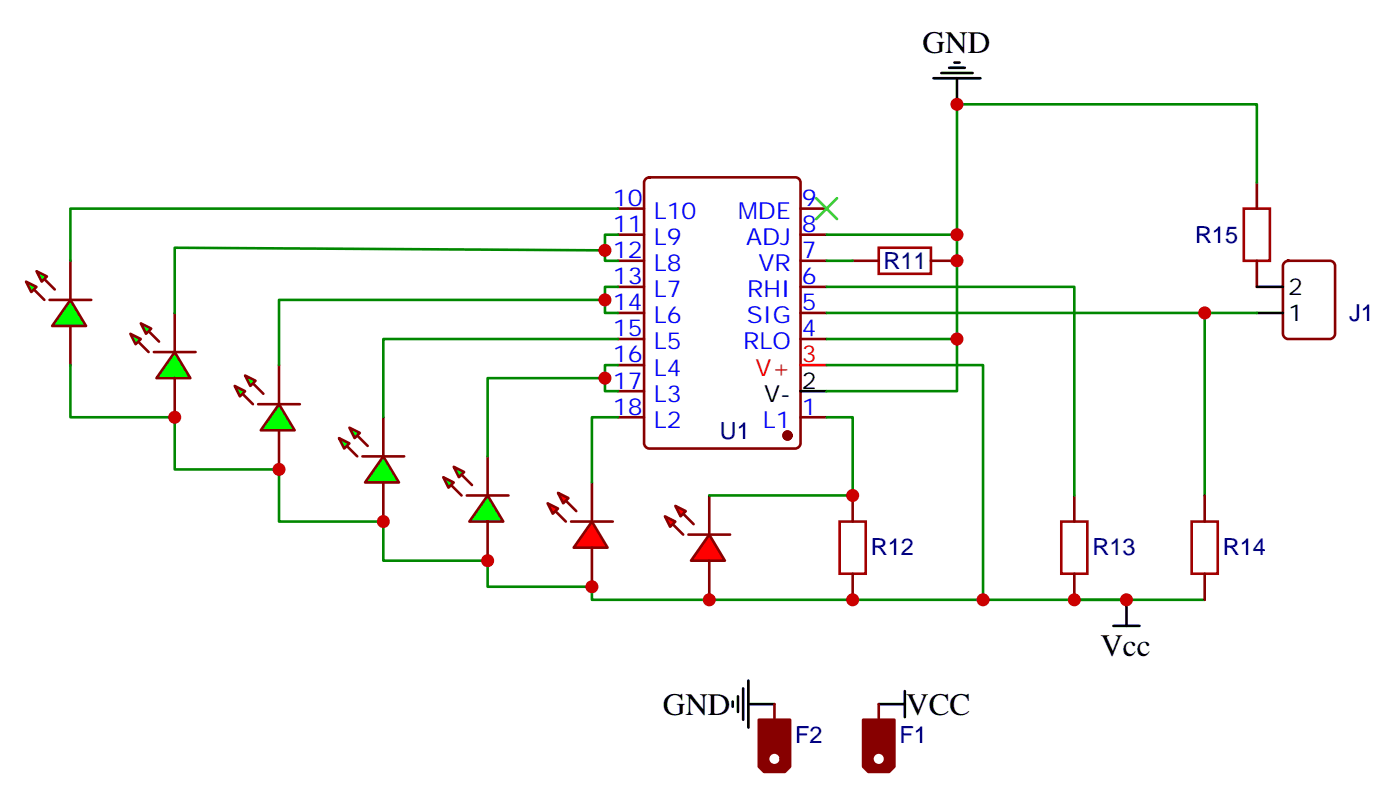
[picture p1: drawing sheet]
<svg xmlns="http://www.w3.org/2000/svg" width="189mm" height="108mm" viewBox="0 0 189 108" stroke-linecap="round" stroke-linejoin="round" font-family="sans-serif">
<path d="M163 42.3v24.7M145.3 81.1h17.7" fill="none" stroke="#008700" stroke-width=".35"/>
<path d="M168.3 28.2h3.5v7.1h-3.5zM161.2 70.6h3.5v7h-3.5z" fill="none" stroke="#a10000" stroke-width=".35"/>
<path d="M170 24.7v3.5M170 35.3v3.5M163 67v3.6M163 77.6v3.5" fill="none" stroke="#870000" stroke-width=".35"/>
<g fill="#f00" stroke="#870000" stroke-width=".35">
<path d="M96 72.3l2.1 3.5h-4.6z"/>
<path d="M93.1 72.3h5.7z"/>
</g>
<g fill="#870000" stroke="#870000" stroke-width=".35">
<path d="M91 70.9l1.4 1.4z"/>
<path d="M92.4 69.5l1.4 1.4z"/>
</g>
<g fill="#f00" stroke="#870000" stroke-width=".35">
<path d="M90 69.8l1.4 .8-.7 .7z"/>
<path d="M91.4 68.4l1.4 .7-.7 .7z"/>
</g>
<path d="M96 67v5.3M96 75.8v5.3" fill="none" stroke="#870000" stroke-width=".35"/>
<path d="M66 67l2.1 3.6h-4.6z" fill="#0f0" stroke="#870000" stroke-width=".35"/>
<path d="M63.1 67h5.7z" fill="#f00" stroke="#870000" stroke-width=".35"/>
<g fill="#870000" stroke="#870000" stroke-width=".35">
<path d="M61 65.6l1.4 1.4z"/>
<path d="M62.4 64.2l1.5 1.4z"/>
</g>
<g fill="#0f0" stroke="#870000" stroke-width=".35">
<path d="M60 64.6l1.4 .7-.7 .7z"/>
<path d="M61.4 63.1l1.4 .8-.7 .7z"/>
</g>
<path d="M66 61.7v5.3M66 70.6v5.2" fill="none" stroke="#870000" stroke-width=".35"/>
<path d="M51.9 61.7l2.1 3.6h-4.6z" fill="#0f0" stroke="#870000" stroke-width=".35"/>
<path d="M49 61.7h5.7z" fill="#f00" stroke="#870000" stroke-width=".35"/>
<g fill="#870000" stroke="#870000" stroke-width=".35">
<path d="M46.9 60.3l1.4 1.4z"/>
<path d="M48.3 58.9l1.4 1.4z"/>
</g>
<g fill="#0f0" stroke="#870000" stroke-width=".35">
<path d="M45.9 59.3l1.4 .7-.7 .7z"/>
<path d="M47.3 57.9l1.4 .7-.7 .7z"/>
</g>
<path d="M51.9 56.4v5.3M51.9 65.3v5.3" fill="none" stroke="#870000" stroke-width=".35"/>
<path d="M37.7 54.7l2.2 3.5h-4.6z" fill="#0f0" stroke="#870000" stroke-width=".35"/>
<path d="M34.9 54.7h5.7z" fill="#f00" stroke="#870000" stroke-width=".35"/>
<g fill="#870000" stroke="#870000" stroke-width=".35">
<path d="M32.8 53.3l1.4 1.4z"/>
<path d="M34.2 51.9l1.4 1.4z"/>
</g>
<g fill="#0f0" stroke="#870000" stroke-width=".35">
<path d="M31.7 52.2l1.5 .7-.7 .7z"/>
<path d="M33.2 50.8l1.4 .7-.7 .7z"/>
</g>
<path d="M37.7 49.4v5.3M37.7 58.2v5.3" fill="none" stroke="#870000" stroke-width=".35"/>
<path d="M23.6 47.6l2.2 3.6h-4.6z" fill="#0f0" stroke="#870000" stroke-width=".35"/>
<path d="M20.8 47.6h5.7z" fill="#f00" stroke="#870000" stroke-width=".35"/>
<g fill="#870000" stroke="#870000" stroke-width=".35">
<path d="M18.7 46.2l1.4 1.4z"/>
<path d="M20.1 44.8l1.4 1.4z"/>
</g>
<g fill="#0f0" stroke="#870000" stroke-width=".35">
<path d="M17.6 45.2l1.4 .7-.7 .7z"/>
<path d="M19 43.7l1.5 .7-.7 .8z"/>
</g>
<path d="M23.6 42.3v5.3M23.6 51.2v5.2" fill="none" stroke="#870000" stroke-width=".35"/>
<g fill="#f00" stroke="#870000" stroke-width=".35">
<path d="M80.1 70.6l2.1 3.5h-4.6z"/>
<path d="M77.3 70.6h5.6z"/>
</g>
<g fill="#870000" stroke="#870000" stroke-width=".35">
<path d="M75.1 69.1l1.5 1.5z"/>
<path d="M76.6 67.7l1.4 1.4z"/>
</g>
<g fill="#f00" stroke="#870000" stroke-width=".35">
<path d="M74.1 68.1l1.4 .7-.7 .7z"/>
<path d="M75.5 66.7l1.4 .7-.7 .7z"/>
</g>
<path d="M80.1 65.3v5.3M80.1 74.1v5.3" fill="none" stroke="#870000" stroke-width=".35"/>
<path d="M9.5 40.6l2.1 3.5h-4.5z" fill="#0f0" stroke="#870000" stroke-width=".35"/>
<path d="M6.7 40.6h5.6z" fill="#f00" stroke="#870000" stroke-width=".35"/>
<g fill="#870000" stroke="#870000" stroke-width=".35">
<path d="M4.6 39.2l1.4 1.4z"/>
<path d="M6 37.7l1.4 1.5z"/>
</g>
<g fill="#0f0" stroke="#870000" stroke-width=".35">
<path d="M3.5 38.1l1.4 .7-.7 .7z"/>
<path d="M4.9 36.7l1.4 .7-.7 .7z"/>
</g>
<g fill="none" stroke="#870000" stroke-width=".35">
<path d="M9.5 35.3v5.3M83.6 38.8h3.5M83.6 35.3h3.5M83.6 31.8h3.5M83.6 28.2h3.5M87.4 24.2l.4-.2h19.8a.71 .71 0 0 1 .7 .7v35.3a.76 .76 0 0 1-.7 .7h-19.8a.76 .76 0 0 1-.7-.7v-35.3zM108.3 38.8h3.5M108.3 35.3h3.5M108.3 31.8h3.5M108.3 28.2h3.5M115.4 35.3h3.5M125.9 35.3h3.6"/>
<path d="M173.8 35.5l.5-.2h5.6a.71 .71 0 0 1 .7 .7v9.2a.76 .76 0 0 1-.7 .7h-5.6a.76 .76 0 0 1-.7-.7v-9.2zM9.5 44.1v5.3M83.6 56.4h3.5M83.6 45.9h3.5M83.6 42.3h3.5M83.6 49.4h3.5M83.6 52.9h3.5M108.3 56.4h3.5M108.3 45.9h3.5M108.3 42.3h3.5M115.4 67v3.6M115.4 77.6v3.5"/>
<path d="M145.3 67v3.6M145.3 77.6v3.5M118.9 95.2v2.2"/>
</g>
<g fill="#870000" stroke="#870000" stroke-width=".35">
<path d="M116.8 97.4h4.2v6.3l-.7 .7h-2.8l-.7-.7z"/>
<circle cx="106.5" cy="58.9" r=".53"/>
</g>
<g fill="none" stroke="#000" stroke-width=".35">
<path d="M126.3 10.6h6.3M127.4 9.9h4.2M128.4 9.2h2.1M129.1 8.5h.7M129.5 10.6v3.5M170 38.8h3.6M108.3 52.9h3.5M170 42.3h3.6M99.1 94.9v.7M99.8 94.2v2.1M100.5 93.1v4.3M101.2 95.2h3.6"/>
<path d="M101.2 92.1v6.3M118.9 95.2h3.5M122.4 93.5v3.5M150.6 84.7h3.6M152.4 81.1v3.6"/>
</g>
<path d="M108.3 49.4h3.5" fill="none" stroke="#f00" stroke-width=".35"/>
<g fill="none" stroke="#008700" stroke-width=".35">
<path d="M81.8 33.9l-58.2-.4v8.8M83.6 28.2h-74.1v7.1M111.8 38.8h33.5v28.2M111.8 35.3h3.6M111.8 31.8h17.7M170 24.7v-10.6h-40.5v38.8h-17.7M9.5 49.4v7h14.1v7.1h14.1v7.1h14.2v5.2h14.1v3.6h14.1v1.7h65.2M81.8 51.2h-15.8v10.5M81.8 40.6h-44.1v8.8M83.6 45.9h-31.7v10.5M83.6 56.4h-3.5v8.9M111.8 56.4h3.6v10.6h-19.4"/>
<path d="M111.8 49.4h21.2v31.7M111.8 42.3h58.2M111.8 45.9h17.7"/>
</g>
<path d="M118.9 33.5h7v3.5h-7zM113.6 70.6h3.5v7h-3.5zM143.6 70.6h3.5v7h-3.5z" fill="none" stroke="#a10000" stroke-width=".35"/>
<circle cx="118.9" cy="102.7" r=".86" fill="#fff" stroke="#870000" stroke-width=".35"/>
<path d="M104.8 95.2v2.2" fill="none" stroke="#870000" stroke-width=".35"/>
<path d="M102.7 97.4h4.2v6.3l-.7 .7h-2.8l-.7-.7z" fill="#870000" stroke="#870000" stroke-width=".35"/>
<circle cx="104.8" cy="102.7" r=".86" fill="#fff" stroke="#870000" stroke-width=".35"/>
<path d="M83.6 31.8h-1.8v3.5h1.8M83.6 38.8h-1.8v3.5h1.8M83.6 49.4h-1.8v3.5h1.8" fill="none" stroke="#008700" stroke-width=".35"/>
<path d="M110.4 26.8l2.8 2.8M113.2 26.8l-2.8 2.8" fill="none" stroke="#3c3" stroke-width=".35"/>
<g fill="#c00">
<circle cx="145.3" cy="81.1" r=".88"/>
<circle cx="163" cy="42.3" r=".88"/>
<circle cx="152.4" cy="81.1" r=".88"/>
<circle cx="133" cy="81.1" r=".88"/>
<circle cx="96" cy="81.1" r=".88"/>
<circle cx="115.4" cy="81.1" r=".88"/>
<circle cx="115.4" cy="67" r=".88"/>
<circle cx="129.5" cy="31.7" r=".88"/>
<circle cx="129.5" cy="35.3" r=".88"/>
<circle cx="129.5" cy="45.9" r=".88"/>
<circle cx="81.8" cy="33.9" r=".88"/>
<circle cx="81.8" cy="40.6" r=".88"/>
<circle cx="81.8" cy="51.2" r=".88"/>
<circle cx="129.5" cy="14.1" r=".88"/>
<circle cx="80.1" cy="79.4" r=".88"/>
<circle cx="66" cy="75.8" r=".88"/>
<circle cx="51.9" cy="70.6" r=".88"/>
<circle cx="37.7" cy="63.5" r=".88"/>
<circle cx="23.6" cy="56.4" r=".88"/>
</g>
<g font-size="4.2">
<text x="124.8" y="7.2">GND</text>
<text x="148.9" y="88.7">Vcc</text>
<text x="89.7" y="96.7">GND</text>
<text x="122.6" y="96.7">VCC</text>
</g>
<g font-size="3.2" fill="#00f">
<text x="82.9" y="27.9">10</text>
<text x="88.4" y="29.6">L10</text>
<text x="99.9" y="29.6">MDE</text>
<text x="108.5" y="27.9">9</text>
<text x="82.9" y="31.4">11</text>
<text x="82.9" y="34.9">12</text>
<text x="88.4" y="33.2">L9</text>
<text x="100.9" y="33.2">ADJ</text>
<text x="108.5" y="34.9">7</text>
<text x="108.5" y="31.4">8</text>
<text x="82.9" y="38.5">13</text>
<text x="82.9" y="42">14</text>
<text x="88.4" y="36.7">L8</text>
<text x="88.4" y="40.2">L7</text>
<text x="101.1" y="40.2">RHI</text>
<text x="102.6" y="36.7">VR</text>
<text x="108.5" y="42">5</text>
<text x="108.5" y="38.5">6</text>
<text x="82.9" y="45.5">15</text>
<text x="88.4" y="43.7">L6</text>
<text x="88.4" y="47.3">L5</text>
<text x="100.5" y="47.3">RLO</text>
<text x="101" y="43.7">SIG</text>
<text x="108.5" y="45.5">4</text>
<text x="82.9" y="49">16</text>
<text x="82.9" y="52.6">17</text>
<text x="88.4" y="50.8">L4</text>
<text x="82.9" y="56.1">18</text>
<text x="88.4" y="54.3">L3</text>
<text x="88.4" y="57.9">L2</text>
<text x="103.2" y="57.9">L1</text>
<text x="108.5" y="56.1">1</text>
</g>
<g font-size="3.2" fill="#000080">
<text x="161.7" y="32.9">R15</text>
<text x="119.5" y="36.4">R11</text>
<text x="182.5" y="43.5">J1</text>
<text x="97.4" y="59.4">U1</text>
<text x="117.8" y="75.1">R12</text>
<text x="147.8" y="75.1">R13</text>
<text x="165.5" y="75.1">R14</text>
<text x="107.6" y="100.5">F2</text>
<text x="121.7" y="100.5">F1</text>
</g>
<g font-size="3.2">
<text x="174.3" y="39.9">2</text>
<text x="174.3" y="43.4">1</text>
<text x="108.5" y="52.6">2</text>
<text x="103.4" y="54.3">V-</text>
</g>
<g font-size="3.2" fill="#f00">
<text x="102.2" y="50.8">V+</text>
<text x="108.5" y="49">3</text>
</g>
</svg>
